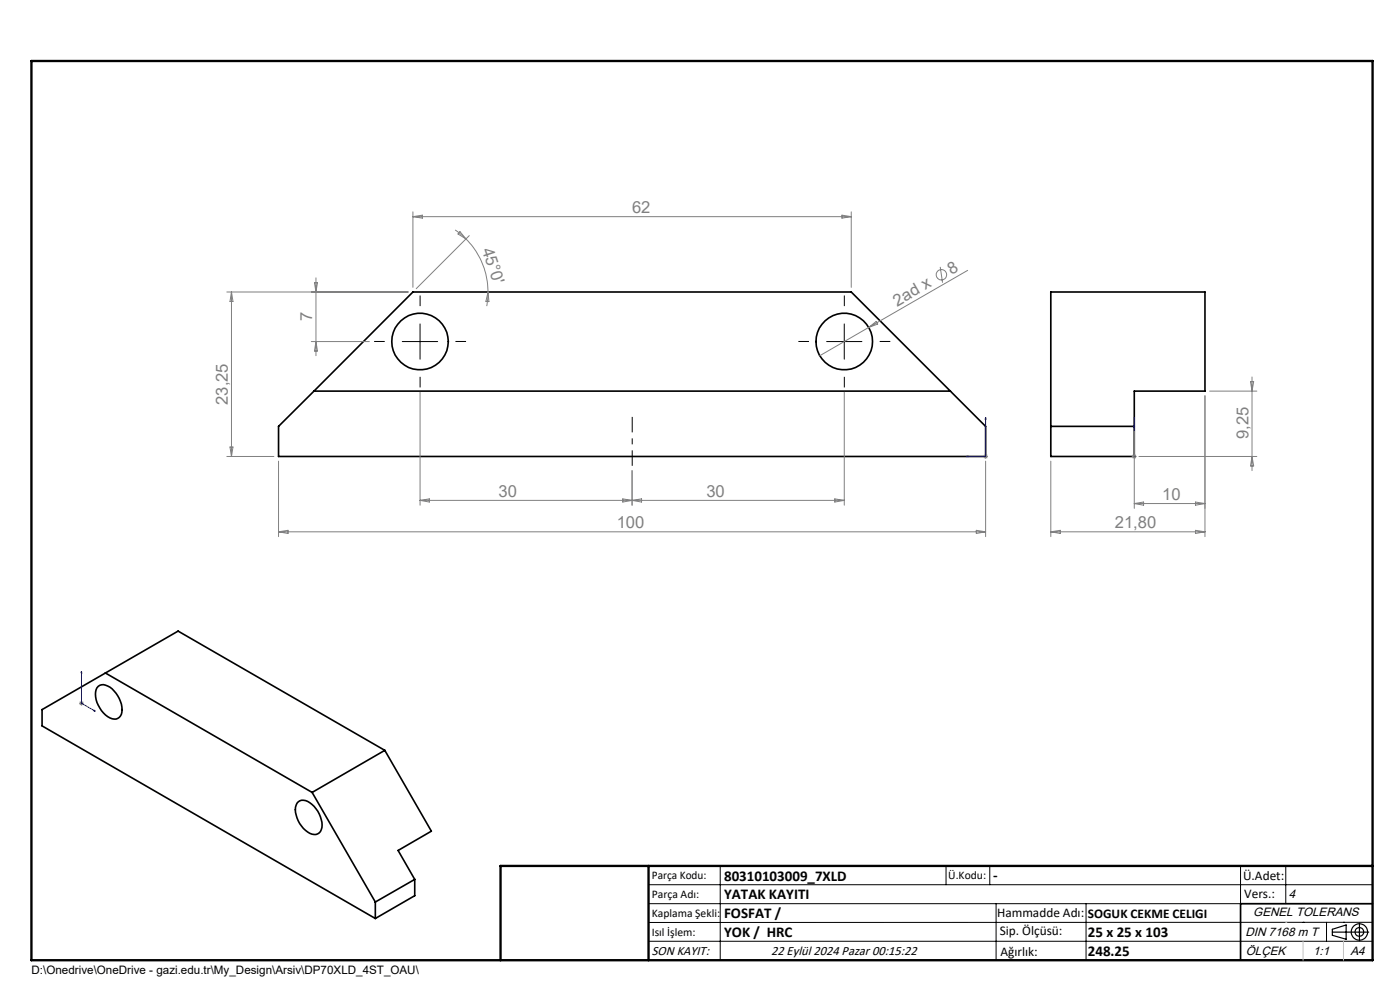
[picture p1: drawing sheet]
<svg xmlns="http://www.w3.org/2000/svg" width="297mm" height="210mm" viewBox="0 0 297 210" stroke-linecap="round" stroke-linejoin="round" font-family="sans-serif">
<g fill="none" stroke="#000" stroke-width=".35">
<path d="M222.9 61.9h32.7v21.1h-15v13.8h-17.7zM66.6 83l21-21.1h93l21 21.1M66.6 83h135M66.6 83l-7.5 7.4v6.4h150v-6.4l-7.5-7.4M222.9 90.4h17.7M20.8 145.6a2.55 2.55 0 0 1 3.4 1 4.9 4.9 0 0 1 1.3 5.3 1.75 1.75 0 0 1-2.7 .1 5.4 5.4 0 0 1-2.2-6.1zM22.4 142.8l-13.5 7.7v3.5l70.7 40.8M22.4 142.8l43.8 25.3M22.4 142.8l15.4-8.9 43.8 25.3M81.6 159.2l9.9 17.1-7 4.1 3.5 6.1M81.6 159.2l-15.4 8.9M63.3 170.1a2.16 2.16 0 0 1 2.9 .5 5.6 5.6 0 0 1 2 5.4 1.71 1.71 0 0 1-2.9 .5 5.7 5.7 0 0 1-2.5-5.7z"/>
<path d="M66.2 168.1l13.4 23.2M79.6 191.3v3.5M88 186.5l-8.4 4.8M88 186.5v3.5l-8.4 4.8M291.2 191.7h-28v12"/>
<circle cx="89.1" cy="72.5" r="6"/>
<circle cx="179.1" cy="72.4" r="6"/>
</g>
<g fill="none" stroke="#808080" stroke-width=".21">
<path d="M66.7 60h.6l-.3 1.9zM67 58.9v16.6M87.6 44.9v16.1M87.6 46h93M87.6 46l2-.4v.7zM96.6 48.8l2.2 1.9M97.6 49.1l1.2 1.6-1.6-1.1zM98.8 50.7a16.1 16.1 0 0 1 4.7 11.2M99.6 50l-11.3 11.2M178.6 45.6l2 .4-2 .3zM180.6 44.9v16.1M199.5 56.6l.5 3.4"/>
<path d="M205.3 57.4l-21 12.1M48.1 61.9h38.5M49.1 61.9v34.9M49.1 61.9l.3 2.1h-.6zM66 72.5h12.4M67 72.5l.3 2h-.6zM103.5 61.9l-.2 3M103.5 61.9l.2 2.1-.6-.1zM184.3 69.5l-10.4 6M184.3 69.5l1.6-1.3 .3 .5zM265.6 80v19.8M48.1 96.8h10"/>
<path d="M48.8 94.8h.6l-.3 2zM59.1 97.8v16M89.1 83.2v24M134.1 99.8v7.4M179.1 83.2v24M208.6 96.8h1M208.7 96.5l.7 .7M209.1 96.3v1M209.1 97.8v16M209.4 96.5l-.7 .7M222.9 97.8v16M240.1 96.8h1"/>
<path d="M240.3 96.5l.7 .7M240.6 91.5v16.3M241 96.5l-.7 .7M241.6 96.8h25M255.6 84v29.8M256.6 83h10M265.3 81h.7l-.4 2zM265.6 96.8l.4 2h-.7zM59.1 112.8h150M59.1 112.8l2-.3v.7zM89.1 106.1h90M89.1 106.1l2-.3v.7z"/>
<path d="M132.1 105.8l2 .3-2 .4zM134.1 106.1l2-.3v.7zM177.1 105.8l2 .3-2 .4zM207.1 112.5l2 .3-2 .4zM222.9 112.8h32.7M222.9 112.8l2-.3v.7zM240.6 106.8h15M240.6 106.8l2-.3v.7zM253.6 112.5l2 .3-2 .4zM253.6 106.5l2 .3-2 .4zM16.8 149.2h1M16.9 148.8l.7 .7"/>
<path d="M17.3 148.7v1M17.6 148.8l-.7 .7"/>
<circle cx="199.7" cy="58.3" r="1.09"/>
</g>
<g fill="none" stroke="#000" stroke-width=".25">
<path d="M282.6 197.7h7.8M282.6 197.1l3-.9v3l-3-.8zM288.4 195.8v3.8M106.2 203.7h185"/>
<circle cx="288.4" cy="197.7" r="1.74"/>
<circle cx="288.4" cy="197.7" r=".93"/>
</g>
<path d="M204.9 96.8l.5-.1v.2zM209.1 88.5v8.3h-4.2M209.1 88.5l.1 .4h-.2zM240.6 96.7v.2zM240.6 88.5v.4v-.4M240.6 96.8h.1M240.6 88.5v8.3M17.3 142.4l.1 .4-.2-.1zM17.3 142.4v6.8l2.9 1.7M19.9 150.6l.3 .3-.3-.1z" fill="none" stroke="#00f" stroke-width=".21"/>
<path d="M134.1 98.8v-10.4" fill="none" stroke="#000" stroke-width=".21" stroke-dasharray="15.2 1.3 1.3 1.3" stroke-dashoffset="12" stroke-linecap="butt"/>
<path d="M81.6 72.4h-2.2M89.1 64.9v-2.2M89.1 79.9v2.3M96.6 72.4h2.3M171.6 72.4h-2.2M179.1 64.9v-2.2M179.1 79.9v2.3M186.6 72.4h2.3" fill="none" stroke="#000" stroke-width=".21" stroke-dasharray="15.2 1.3 1.3 1.3" stroke-linecap="butt"/>
<g fill="none" stroke="#000" stroke-width=".21">
<path d="M85.3 72.5h7.6M89.1 68.7v7.5M175.4 72.5h7.4M179.1 68.7v7.5M137.6 187.7h153.6M137.6 191.7h153.6M137.6 199.7h153.6M152.8 183.7v20M200.7 183.7v4M210 183.7v4M211.3 191.7v12M230.4 191.7v12"/>
<path d="M263.2 183.7v20M272.8 183.7v8M276.4 195.6h.1M281.4 195.6v4.1M285 195.6h.1M291.2 195.6l-153.6 .1"/>
</g>
<path d="M6.7 12.9h284.5v190.8h-284.5zM137.6 183.7v20M291.2 183.7h-185v20" fill="none" stroke="#000" stroke-width=".5"/>
<path d="M276.4 199.7v4M285 199.7v4" fill="none" stroke="#c0c0c0" stroke-width=".21"/>
<path d="M272.8 195.6h.1" fill="none" stroke="#c0c0c0" stroke-width=".25"/>
<g fill="#00f">
<path d="M204.9 96.8l.5 .1v-.2zM209.1 88.5l-.1 .4h.2z"/>
<path d="M240.6 96.7v.2zM240.6 88.5v.4z"/>
<path d="M19.9 150.6l.3 .3-.3-.1zM17.3 142.4l.1 .4-.2-.1z"/>
</g>
<g font-size="3.5" fill="#808080">
<text x="134.1" y="45.1">62</text>
<text x="102.3" y="52.9" transform="rotate(72 102.3 52.9)">45°0'</text>
<text x="201.9" y="58.4" transform="rotate(-30 201.9 58.4)">8</text>
<text x="190.3" y="65" transform="rotate(-30 190.3 65)">2ad x</text>
<text x="66.3" y="68.1" transform="rotate(-90 66.3 68.1)">7</text>
<text x="48.3" y="85.9" transform="rotate(-90 48.3 85.9)">23,25</text>
<text x="264.8" y="93.2" transform="rotate(-90 264.8 93.2)">9,25</text>
<text x="105.8" y="105.4">30</text>
<text x="149.9" y="105.4">30</text>
<text x="246.6" y="106">10</text>
<text x="130.8" y="112">100</text>
<text x="236.5" y="112">21,80</text>
</g>
<g font-size="3.2">
<text x="153.6" y="186.8">80310103009_7XLD</text>
<text x="153.6" y="190.8">YATAK KAYITI</text>
<text x="210.7" y="186.6">-</text>
<text x="153.6" y="194.8">FOSFAT /</text>
<text x="153.6" y="198.8">YOK / HRC</text>
<text x="230.8" y="198.7">25 x 25 x 103</text>
<text x="230.8" y="202.8">248.25</text>
</g>
<g font-size="2.8">
<text x="263.7" y="186.7">Ü.Adet:</text>
<text x="263.9" y="190.5">Vers.:</text>
<text x="211.5" y="194.5">Hammadde Adı:</text>
<text x="230.8" y="194.7">SOGUK CEKME CELIGI</text>
<text x="138.3" y="202.6">SON KAYIT:</text>
<text x="163.6" y="202.6">22 Eylül 2024 Pazar 00:15:22</text>
<text x="212.1" y="198.4">Sip. Ölçüsü:</text>
<text x="212.2" y="202.7">Ağırlık:</text>
</g>
<g font-size="2.6">
<text x="273.4" y="190.4">4</text>
<text x="265.9" y="194.4">GENEL TOLERANS</text>
<text x="264.2" y="198.5">DIN 7168 m T</text>
<text x="264.3" y="202.6">ÖLÇEK</text>
<text x="278.5" y="202.6">1:1</text>
<text x="286.5" y="202.6">A4</text>
</g>
<g font-size="2.5">
<text x="138.3" y="186.4">Parça Kodu:</text>
<text x="138.3" y="190.5">Parça Adı:</text>
<text x="201.2" y="186.5">Ü.Kodu:</text>
<text x="138.3" y="194.5">Kaplama Şekli:</text>
<text x="138.3" y="198.6">Isıl İşlem:</text>
<text x="6.7" y="206.7">D:\Onedrive\OneDrive - gazi.edu.tr\My_Design\Arsiv\DP70XLD_4ST_OAU\</text>
</g>
</svg>
